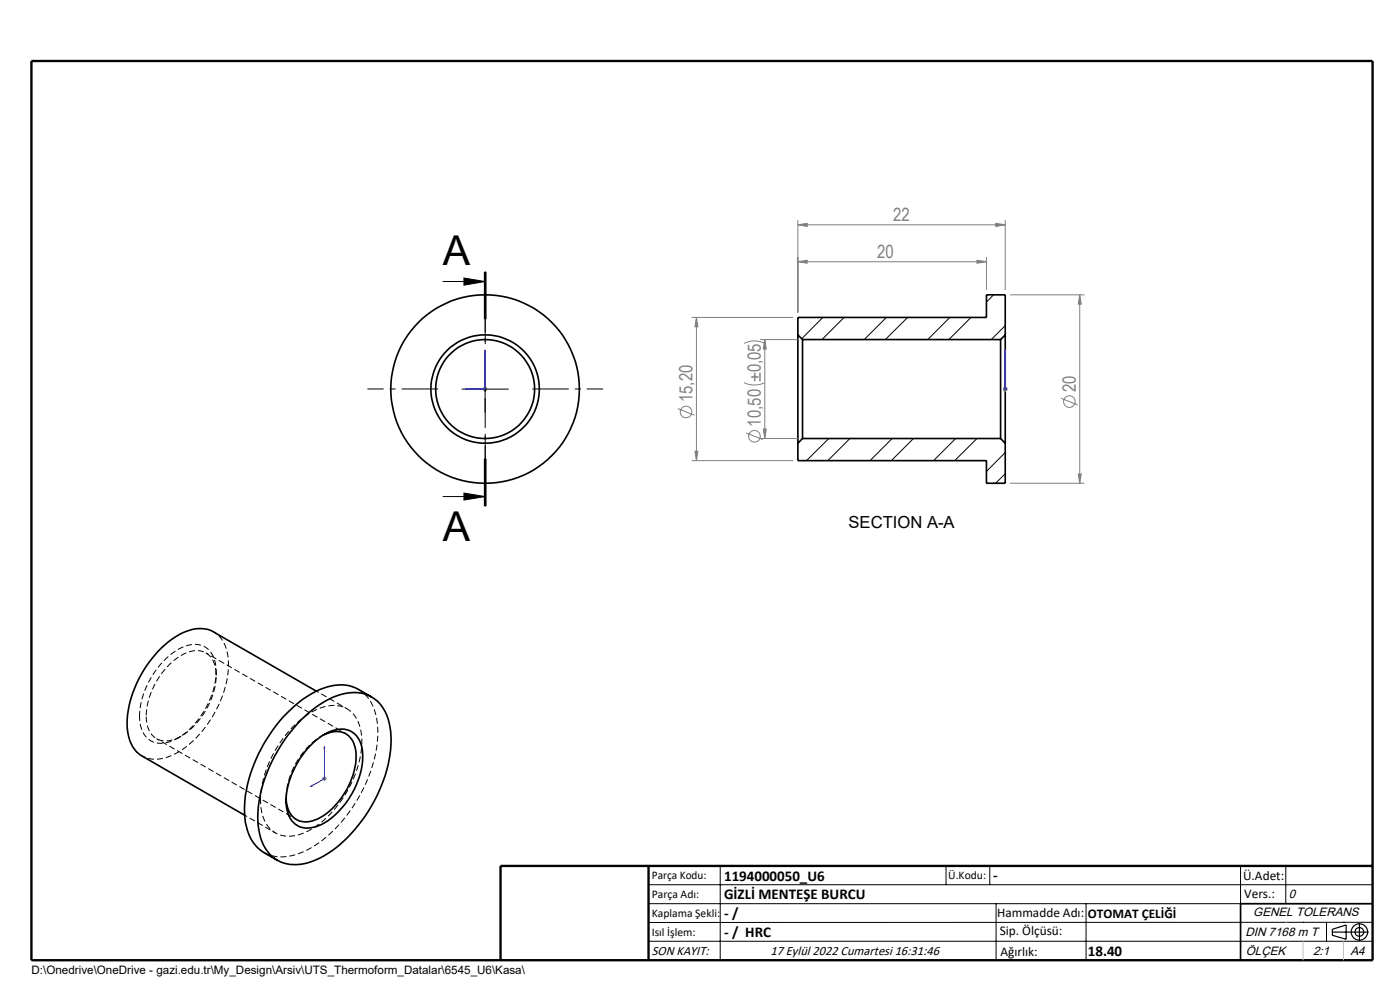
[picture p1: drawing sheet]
<svg xmlns="http://www.w3.org/2000/svg" width="297mm" height="210mm" viewBox="0 0 297 210" stroke-linecap="round" stroke-linejoin="round" font-family="sans-serif">
<g fill="none" stroke="#000" stroke-width=".35">
<path d="M169.3 71v23M169.3 71l1 1M169.3 71v-3.7h40v-4.8h4v8.5M170.3 72v21M170.3 72h42M212.3 72v21M213.3 71v23M213.3 71l-1 1M169.3 94v3.7h40v4.8h4v-8.5M170.3 93l-1 1M170.3 93h42M212.3 93l1 1"/>
<path d="M63.8 152.8a17.9 17.9 0 0 1 10.8-5.9 7.5 7.5 0 0 1 7.9 6.4 24.1 24.1 0 0 1-2.5 15.5 29.7 29.7 0 0 1-12 13.2 9.3 9.3 0 0 1-9.8 .1 10.5 10.5 0 0 1-3.5-8.8 31.5 31.5 0 0 1 9.1-20.5zM65.8 158.2a9.2 9.2 0 0 1 7.5-3.5 5 5 0 0 1 3.6 5.4 17.6 17.6 0 0 1-8.6 14.7 5 5 0 0 1-6-.3 7.6 7.6 0 0 1-1.4-7 19.1 19.1 0 0 1 4.9-9.3zM67.1 146.6l-21.8-12.6a7.4 7.4 0 0 0-7.4 .7 23.5 23.5 0 0 0-10.9 19.6 7.2 7.2 0 0 0 3.1 6.1l21.8 12.5M68.5 156a4.5 4.5 0 0 1 5.8 .5 7.7 7.7 0 0 1 .8 7 16.4 16.4 0 0 1-7.6 10.2 4.4 4.4 0 0 1-5.9-1.1l-.7-1.6-.2-1.6M78.8 147.8a14.4 14.4 0 0 0-4.8-2.4 12.9 12.9 0 0 0-9.7 2.9 31.8 31.8 0 0 0-12.4 22.4 11.1 11.1 0 0 0 3.5 9.8l3.4 2M291.2 191.7h-28v12"/>
<circle cx="102.9" cy="82.5" r="20"/>
<circle cx="102.9" cy="82.5" r="11.5"/>
<circle cx="102.9" cy="82.5" r="10.5"/>
</g>
<g fill="none" stroke="#000" stroke-width=".21">
<path d="M93.9 59.7h9M98.4 59l4.5 .7-4.5 .8zM102.8 57.7v10M102.9 57.7v10M103.1 57.7v10M102.9 77.5v10M174.6 67.3l-4.5 4.6M179.1 67.3l-4.7 4.7M188 67.3l-4.7 4.7M192.5 67.3l-4.7 4.7M201.5 67.3l-4.7 4.7M206 67.3l-4.7 4.7"/>
<path d="M210.8 62.5l-1.5 1.6M213.3 69.1l-3 2.9M97.9 82.5h10M102.8 97.3v10M102.9 97.3v10M103.1 97.3v10zM175.8 93l-4.7 4.7M180.3 93l-4.7 4.7M189.3 93l-4.7 4.7M193.8 93l-4.7 4.7M202.7 93l-4.7 4.7M207.3 93l-4.8 4.7"/>
<path d="M213.3 96l-4 4M93.9 105.3h9M98.4 104.6l4.5 .7-4.5 .8zM213.3 100.5l-2.1 2M137.6 187.7h153.6M137.6 191.7h153.6M137.6 199.7h153.6M152.8 183.7v20M200.7 183.7v4M210 183.7v4M211.3 191.7v12M230.4 191.7v12"/>
<path d="M263.2 183.7v20M272.8 183.7v8M276.4 195.6h.1M281.4 195.6v4.1M285 195.6h.1M291.2 195.6l-153.6 .1"/>
</g>
<path d="M29.6 151.9a5.5 5.5 0 0 0 2.9 5.5 7 7 0 0 0 6.7-1.8 17.8 17.8 0 0 0 6.6-14.2 4.6 4.6 0 0 0-4.8-4.7 11.8 11.8 0 0 0-8 5.5 17.4 17.4 0 0 0-3.4 9.7M76 146.2a9 9 0 0 1 4.1 7.2 28.9 28.9 0 0 1-6.1 18.9 23.4 23.4 0 0 1-11.4 9 8.4 8.4 0 0 1-6.6-.5" fill="none" stroke="#000" stroke-width=".21" stroke-dasharray="1.3 .6" stroke-dashoffset=".2" stroke-linecap="butt"/>
<path d="M45.3 134a7.8 7.8 0 0 1 3.2 7.4 23.7 23.7 0 0 1-11.3 18.5 7.4 7.4 0 0 1-7.1 .4" fill="none" stroke="#000" stroke-width=".21" stroke-dasharray="1.3 .6" stroke-dashoffset=".5" stroke-linecap="butt"/>
<path d="M37.7 156.6l.7-.4M45.9 143.3v-.8M68.8 155.8l-.7 .4M55.3 169.7a23.7 23.7 0 0 1 10.9-18.7 7.2 7.2 0 0 1 7.9-.4 8.6 8.6 0 0 1 2.6 8 23.8 23.8 0 0 1-11.2 17.6 6.9 6.9 0 0 1-7.8 0 8.1 8.1 0 0 1-2.4-6.5M60.7 169v.8" fill="none" stroke="#000" stroke-width=".21" stroke-dasharray="1.3 .6" stroke-dashoffset=".4" stroke-linecap="butt"/>
<path d="M60.7 169v.4" fill="none" stroke="#000" stroke-width=".21" stroke-dasharray="1.3 .6" stroke-linecap="butt"/>
<path d="M68.5 156a16.3 16.3 0 0 0-7.8 13" fill="none" stroke="#000" stroke-width=".21" stroke-dasharray="1.3 .6" stroke-dashoffset=".3" stroke-linecap="butt"/>
<path d="M31 151.9a16.2 16.2 0 0 1 8.1-13.2 4.3 4.3 0 0 1 5.9 1 9.6 9.6 0 0 1 0 8.2 14.7 14.7 0 0 1-8.4 9.1 4.1 4.1 0 0 1-5.5-3.8l-.1-1.3" fill="none" stroke="#000" stroke-width=".21" stroke-dasharray="1.3 .6" stroke-dashoffset="-.1" stroke-linecap="butt"/>
<path d="M73.6 150.3l-6.5-3.7M51.9 172.9l6.5 3.8" fill="none" stroke="#000" stroke-width=".21" stroke-dasharray="1.3 .6" stroke-dashoffset=".7" stroke-linecap="butt"/>
<path d="M33.2 156.7l29.7 17.1M73.4 155.6l-29.7-17.1" fill="none" stroke="#000" stroke-width=".21" stroke-dasharray="1.3 .6" stroke-dashoffset=".6" stroke-linecap="butt"/>
<g fill="none" stroke="#808080" stroke-width=".21">
<path d="M169.3 55.5l1.9-.3v.6zM169.3 47.7l1.9-.3v.6zM169.3 46.7v19.6M169.3 55.5h40M169.3 47.7h44M207.3 55.2l2 .3-2 .3zM209.3 54.5v7M211.2 47.4l2.1 .3-2.1 .3zM213.3 46.7v14.8M146.7 67.3h21.5M147.7 67.3v30.4M147.7 67.3l.4 2h-.7z"/>
<path d="M157.9 72.8a4.8 4.8 0 0 1 4.3 0M161.3 72h8M162.2 72v21M162.2 72l.4 2h-.7zM214.2 62.5h15.8M229.1 62.5v40M229.1 62.5l.3 2h-.7zM102.4 82.5h1M102.6 82.2l.7 .7M102.9 82v1M103.3 82.2l-.7 .7M143.8 86.7l3.5 1.4"/>
<path d="M146.7 97.7h21.5M147.4 95.7h.7l-.4 2zM157.9 81.2a5.1 5.1 0 0 0 4.3 0M158.3 91.9l3.5 1.3M161.3 93h8M161.9 91h.7l-.4 2zM212.8 82.5h.9M212.9 82.2l.7 .7M213.3 82v1M213.6 82.2l-.7 .7M225.1 84.5l3.5 1.4M214.2 102.5h15.8"/>
<path d="M228.7 100.5h.7l-.3 2zM68.3 165.2h1M68.5 164.8l.7 .7M68.8 164.7v1M69.2 164.8l-.7 .7"/>
<circle cx="145.5" cy="87.4" r="1.24"/>
<circle cx="160.1" cy="92.6" r="1.24"/>
<circle cx="226.9" cy="85.2" r="1.23"/>
</g>
<g fill="none" stroke="#000" stroke-width=".25">
<path d="M282.6 197.7h7.8M282.6 197.1l3-.9v3l-3-.8zM288.4 195.8v3.8M106.2 203.7h185"/>
<circle cx="288.4" cy="197.7" r="1.74"/>
<circle cx="288.4" cy="197.7" r=".93"/>
</g>
<path d="M102.9 74.2l.1 .4h-.2zM102.9 74.2v8.3h-4.2M213.3 74.2v.4v-.4M213.3 74.2v8.3M98.7 82.5l.5-.1v.2zM213.3 82.4v.2zM213.3 82.5h.1M68.8 158.4l.1 .3h-.1zM68.8 158.4v6.8l-2.9 1.7M65.9 166.9l.3-.3v.2z" fill="none" stroke="#00f" stroke-width=".21"/>
<path d="M102.9 72.5v-15M92.9 82.5h-15M102.9 92.5v15M112.9 82.5h15" fill="none" stroke="#000" stroke-width=".21" stroke-dasharray="15.2 1.3 1.3 1.3" stroke-dashoffset="7.5" stroke-linecap="butt"/>
<path d="M102.9 57.7v49.6" fill="none" stroke="#000" stroke-width=".21" stroke-dasharray="6.3 1.3 1.3 1.3" stroke-dashoffset="3.8" stroke-linecap="butt"/>
<path d="M6.7 12.9h284.5v190.8h-284.5zM137.6 183.7v20M291.2 183.7h-185v20" fill="none" stroke="#000" stroke-width=".5"/>
<path d="M276.4 199.7v4M285 199.7v4" fill="none" stroke="#c0c0c0" stroke-width=".21"/>
<path d="M272.8 195.6h.1" fill="none" stroke="#c0c0c0" stroke-width=".25"/>
<path d="M98.4 59l4.5 .7-4.5 .8zM98.4 104.6l4.5 .7-4.5 .8z" fill="#000"/>
<g fill="#00f">
<path d="M98.7 82.5l.5 .1v-.2zM102.9 74.2l-.1 .4h.2z"/>
<path d="M65.9 166.9l.3-.1v-.2zM68.8 158.4v.3h.1z"/>
<path d="M213.3 82.4v.2zM213.3 74.2v.4zM213.3 82.4v.2zM213.3 74.2v.4z"/>
</g>
<g fill="#808080">
<path d="M169.3 55.5l1.9-.3v.6zM207.3 55.2l2 .3-2 .3zM169.3 47.7l1.9-.3v.6zM211.2 47.4l2.1 .3-2.1 .3z"/>
<path d="M162.2 72l.4 2h-.7zM161.9 91h.7l-.4 2zM147.7 67.3l.4 2h-.7zM147.4 95.7h.7l-.4 2zM229.1 62.5l.3 2h-.7zM228.7 100.5h.7l-.3 2z"/>
</g>
<g font-size="8.7">
<text x="93.9" y="56.1">A</text>
<text x="93.9" y="114.8">A</text>
</g>
<g font-size="3.9" fill="#808080">
<text x="189.5" y="46.8">22</text>
<text x="186.1" y="54.6">20</text>
<text x="228.2" y="83.1" transform="rotate(-90 228.2 83.1)">20</text>
<text x="146.9" y="85.3" transform="rotate(-90 146.9 85.3)">15,20</text>
<text x="161.4" y="90.5" transform="rotate(-90 161.4 90.5)">10,50 ±0,05</text>
</g>
<text font-size="3.5" x="180" y="112">SECTION A-A</text>
<g font-size="3.2">
<text x="153.6" y="186.8">1194000050_U6</text>
<text x="153.6" y="190.8">GİZLİ MENTEŞE BURCU</text>
<text x="210.7" y="186.6">-</text>
<text x="153.6" y="194.8">- /</text>
<text x="153.6" y="198.8">- / HRC</text>
<text x="230.8" y="202.8">18.40</text>
</g>
<g font-size="2.8">
<text x="263.7" y="186.7">Ü.Adet:</text>
<text x="263.9" y="190.5">Vers.:</text>
<text x="211.5" y="194.5">Hammadde Adı:</text>
<text x="230.8" y="194.7">OTOMAT ÇELİĞİ</text>
<text x="138.3" y="202.6">SON KAYIT:</text>
<text x="163.5" y="202.6">17 Eylül 2022 Cumartesi 16:31:46</text>
<text x="212.1" y="198.4">Sip. Ölçüsü:</text>
<text x="212.2" y="202.7">Ağırlık:</text>
</g>
<g font-size="2.6">
<text x="273.4" y="190.4">0</text>
<text x="265.9" y="194.4">GENEL TOLERANS</text>
<text x="264.2" y="198.5">DIN 7168 m T</text>
<text x="264.3" y="202.6">ÖLÇEK</text>
<text x="278.5" y="202.6">2:1</text>
<text x="286.5" y="202.6">A4</text>
</g>
<g font-size="2.5">
<text x="138.3" y="186.4">Parça Kodu:</text>
<text x="138.3" y="190.5">Parça Adı:</text>
<text x="201.2" y="186.5">Ü.Kodu:</text>
<text x="138.3" y="194.5">Kaplama Şekli:</text>
<text x="138.3" y="198.6">Isıl İşlem:</text>
<text x="6.7" y="206.7">D:\Onedrive\OneDrive - gazi.edu.tr\My_Design\Arsiv\UTS_Thermoform_Datalar\6545_U6\Kasa\</text>
</g>
</svg>
